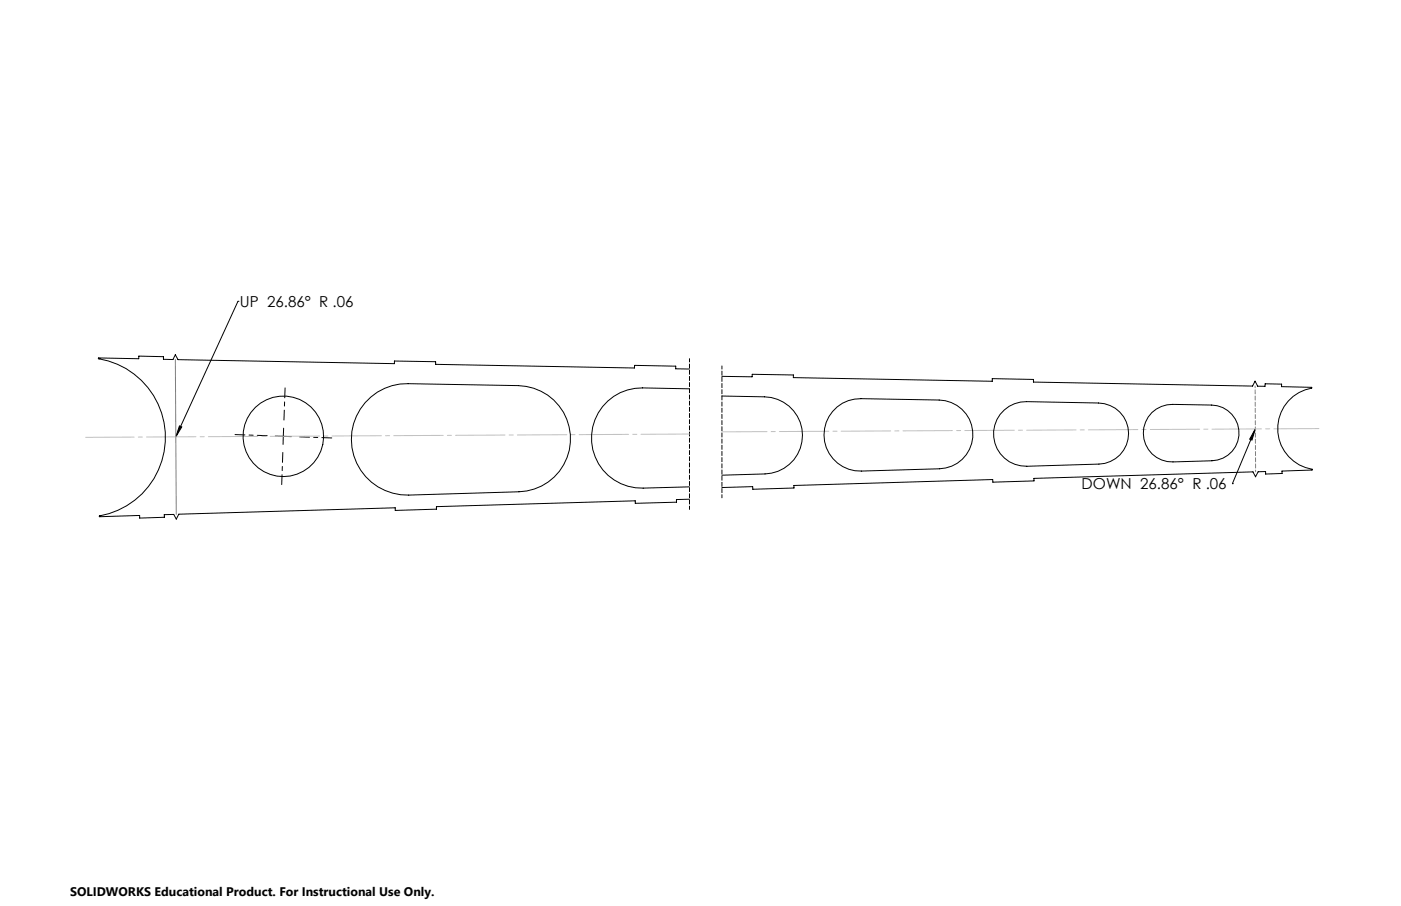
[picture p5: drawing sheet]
<svg xmlns="http://www.w3.org/2000/svg" width="432mm" height="279mm" viewBox="0 0 432 279" stroke-linecap="round" stroke-linejoin="round" font-family="sans-serif">
<g fill="none" stroke="#000" stroke-width=".31">
<path d="M73.3 92.9h.1M73.3 92.9l-19.1 41.8M30.4 110.6a24.6 24.6 0 0 1 20.6 24.2 24.6 24.6 0 0 1-20.3 24.3M30.4 110.6h.1M30.4 110.6v-.2l12.4 .2v-.8l7.6 .2v.8l2.9 .1 .7-1.5 .9 1.5 66.7 1.2v-.8l12.7 .2v.9l61.2 1.1 .1-.8 12.7 .2-.1 .8 4.3 .1M212.5 119.9l-14.5-.3a15.5 15.5 0 0 0-15.7 15.6 15.5 15.5 0 0 0 15.9 15.3l14.3-.4M222.5 116.1l9.3 .1v-.8l12.7 .2v.9l61.3 1.1v-.8l12.7 .2v.8l67.5 1.3 .8-1.6 .8 1.6h2.3v-.7l5.1 .1v.7l9.4 .4a12.8 12.8 0 0 0-10.6 12.7 12.8 12.8 0 0 0 10.7 12.6l-9.4 .4v.7l-5 .2v-.8l-2.3 .1-.8 1.5-.8-1.5-67.5 2v.8l-12.7 .4v-.8l-61.3 1.8v.8l-12.7 .4v-.8l-9.5 .3M55.3 131.3l.7 .4-1.8 3zM84.8 134.5h2.5M87.3 134.5l-.1 2.6M87.3 134.5l2.5 .2M87.4 132l-.1 2.5"/>
<path d="M112.5 124.2a17.1 17.1 0 0 1 13.3-5.9l34 .6a16.4 16.4 0 0 1 16 16.3 16.4 16.4 0 0 1-15.9 16.5l-33.9 1a17.2 17.2 0 0 1-16.1-9.9 17.2 17.2 0 0 1 2.6-18.6zM222.5 122.1l13.2 .3a11.9 11.9 0 0 1 11.6 11.8 11.9 11.9 0 0 1-11.5 12l-13.3 .3M256.6 126.9a10.9 10.9 0 0 1 8.8-4l24.1 .5a10.6 10.6 0 0 1 10.3 10.5 10.6 10.6 0 0 1-10.2 10.7l-24.1 .7a11.2 11.2 0 0 1-10.4-6.3 11.2 11.2 0 0 1 1.5-12.1zM309.5 126.4a9.9 9.9 0 0 1 6.9-2.5l22.2 .4a9.4 9.4 0 0 1 9.2 9.4 9.4 9.4 0 0 1-9.1 9.4l-22.2 .7a10 10 0 0 1-9.6-6.3 10 10 0 0 1 2.6-11.1zM355 127.2a9.1 9.1 0 0 1 6.4-2.5l12.1 .2a8.6 8.6 0 0 1 8.4 8.6 8.6 8.6 0 0 1-8.4 8.6l-12 .4a8.9 8.9 0 0 1-8.4-5.4 8.9 8.9 0 0 1 1.9-9.9zM386.9 132.3l-1 3.4-.7-.3zM386.9 132.3l-7.1 16.9M30.7 159.1h.1M212.5 154l-4 .1v.8l-12.7 .3v-.8l-61.3 1.8v.8l-12.7 .4v-.8l-66.7 2-.8 1.5-.7-1.5-3 .1 .1 .8-7.7 .3v-.8l-12.3 .3v-.2M379.8 149.2h.1"/>
<circle cx="87.3" cy="134.6" r="12.4"/>
</g>
<path d="M82.3 134.4l-9.9-.4M87.2 139.5l-.4 9.9M87.5 129.5l.4-9.9M92.3 134.7l10 .4" fill="none" stroke="#000" stroke-width=".31" stroke-dasharray="15.2 1.3 1.3 1.3" stroke-dashoffset="12.2"/>
<path d="M212.5 110.6v46.5M222.5 112.9v40.6" fill="none" stroke="#000" stroke-width=".31" stroke-dasharray="1.3 .6" stroke-dashoffset=".3"/>
<path d="M54 110.9l.3 47.7" fill="none" stroke="#808080" stroke-width=".31"/>
<path d="M386.8 119.1l.2 26.4" fill="none" stroke="#808080" stroke-width=".31" stroke-dasharray="1.3 .6" stroke-dashoffset=".7"/>
<path d="M26.4 134.9l186.1-1" fill="none" stroke="#c0c0c0" stroke-width=".31" stroke-dasharray="15.2 1.3 1.3 1.3" stroke-dashoffset=".3"/>
<path d="M222.5 133.2l184-1" fill="none" stroke="#c0c0c0" stroke-width=".31" stroke-dasharray="15.2 1.3 1.3 1.3" stroke-dashoffset="1.3"/>
<path d="M386.9 132.3l-1 3.4-.7-.3zM55.3 131.3l.7 .4-1.8 3z" fill="#000"/>
<g font-size="4.7">
<text x="73.9" y="94.6">UP 26.86° R .06</text>
<text x="333.4" y="150.9">DOWN 26.86° R .06</text>
</g>
<text font-size="3.8" x="21.6" y="276.3">SOLIDWORKS Educational Product. For Instructional Use Only.</text>
</svg>
